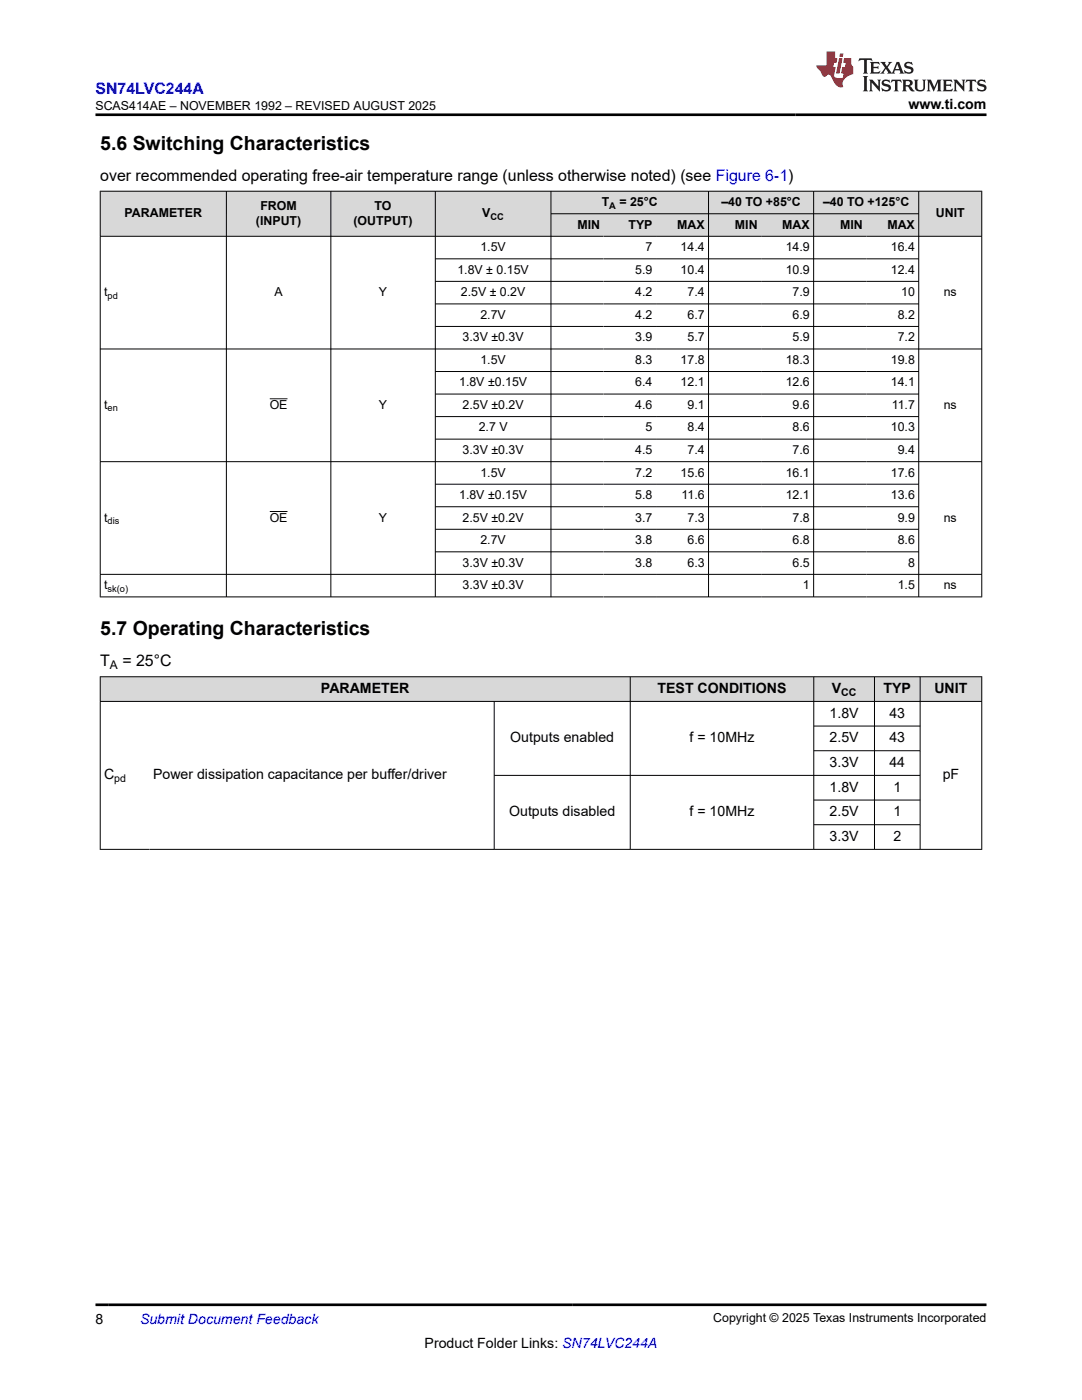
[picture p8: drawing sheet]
<svg xmlns="http://www.w3.org/2000/svg" width="216mm" height="279mm" viewBox="0 0 216 279" stroke-linecap="round" stroke-linejoin="round" font-family="sans-serif">
<g fill="#d8d8d8">
<path d="M20 38.2h175.9v4.5h-175.9z" fill-rule="evenodd"/>
<path d="M20.1 38.2h25v8.9h-25z" fill-rule="evenodd"/>
<path d="M45.2 38.2h20.8v8.9h-20.8z" fill-rule="evenodd"/>
<path d="M66.1 38.2h20.7v8.9h-20.7z" fill-rule="evenodd"/>
<path d="M86.9 38.2h23v8.9h-23z" fill-rule="evenodd"/>
<path d="M110 38.2h31.3v4.4h-31.3z" fill-rule="evenodd"/>
<path d="M141.4 38.2h20.9v4.4h-20.9z" fill-rule="evenodd"/>
<path d="M162.4 38.2h20.9v4.4h-20.9z" fill-rule="evenodd"/>
<path d="M183.4 38.2h12.4v8.9h-12.4z" fill-rule="evenodd"/>
<path d="M110 42.7h10.4v4.4h-10.4z" fill-rule="evenodd"/>
<path d="M120.4 42.7h10.5v4.4h-10.5z" fill-rule="evenodd"/>
<path d="M130.9 42.7h10.4v4.4h-10.4z" fill-rule="evenodd"/>
<path d="M141.4 42.7h10.5v4.4h-10.5z" fill-rule="evenodd"/>
<path d="M151.9 42.7h10.4v4.4h-10.4z" fill-rule="evenodd"/>
<path d="M162.4 42.7h10.5v4.4h-10.5z" fill-rule="evenodd"/>
<path d="M172.9 42.7h10.4v4.4h-10.4z" fill-rule="evenodd"/>
</g>
<g fill="none" stroke="#000" stroke-width=".2">
<path d="M19.9 38.2h176.1M20 38.1v81.1M45.2 38.1v81.1M66 38.1v81.1M86.9 38.1v81.1M109.9 38.1v81.1M141.4 38.1v81.1M162.4 38.1v81.1M183.3 38.1v81.1M195.9 38.1v81.1M19.9 47.2h176.1M86.9 51.7h96.5"/>
<path d="M86.9 56.2h96.5M109.9 42.7h73.5M19.9 69.6h176.1M53.8 79.6h3.6M86.9 60.7h96.5M86.9 65.1h96.5M86.9 74.1h96.5M86.9 78.6h96.5M19.9 92.1h176.1M86.9 83.1h96.5M86.9 87.6h96.5M86.9 96.6h96.5"/>
<path d="M19.9 114.6h176.1M19.9 119.1h176.1M53.8 102.1h3.6M86.9 101.1h96.5M86.9 105.6h96.5M86.9 110.1h96.5"/>
</g>
<g fill="#d8d8d8">
<path d="M20 135.1h175.9v4.9h-175.9z" fill-rule="evenodd"/>
<path d="M20.1 135.1h105.6v4.8h-105.6z" fill-rule="evenodd"/>
<path d="M125.8 135.1h36.5v4.8h-36.5z" fill-rule="evenodd"/>
<path d="M162.4 135.1h12v4.8h-12z" fill-rule="evenodd"/>
<path d="M174.6 135.1h8.9v4.8h-8.9z" fill-rule="evenodd"/>
<path d="M183.7 135.1h12.1v4.8h-12.1z" fill-rule="evenodd"/>
</g>
<g fill="none" stroke="#000" stroke-width=".2">
<path d="M19.9 135.1h176.1M19.9 140h176.1M20 135v34.6M98.6 140v29.6M125.8 135v34.6M162.4 135v34.6M174.5 135v34.6M183.6 135v34.6M195.9 135v34.6M98.6 154.7h85.1M162.4 144.9h21.3M162.4 149.8h21.3"/>
<path d="M162.4 159.7h21.3M19.9 169.5h176.1M162.4 164.6h21.3"/>
</g>
<path d="M171.5 11.6l-.2 .6 .5-.2h.6v.1v2.2l-.2 .4h1l-.2-.4v-2.2v-.1h.5l.6 .2-.2-.6zM173.6 12.4l.2 .3v1.6l-.2 .4h1.9l.1-.6a1.08 1.08 0 0 1-1.3 .2v-.7h.6l.4 .2v-.7l-.4 .2h-.6v-.5l.2-.2a1 1 0 0 1 1 .3l-.1-.5zM175.7 12.4l.9 1.1-1 1.2h.9l-.2-.2 .5-.8 .4 .8-.2 .2h1.6l-.2-.2 .2-.5h.9l.1 .5-.1 .2h.9l-.2-.4-.8-1.9h-.5l-.9 2.1-.9-1.1 .9-1h-.8l.2 .2-.4 .6-.4-.6 .2-.2zM179 12.8l.4 1h-.7zM180.7 12.5a.65 .65 0 0 0-.2 .7 .65 .65 0 0 0 .6 .5l.6 .1 .1 .3a.79 .79 0 0 1-.7 .4 .79 .79 0 0 1-.7-.5l.1 .7 .2-.1a.93 .93 0 0 0 1.1 0 .93 .93 0 0 0 .4-.9 1.46 1.46 0 0 0-1.2-.6l-.1-.3a1.09 1.09 0 0 1 1.2 .2l-.2-.6-.1 .1-.5-.2zM172.2 15.2l.2 .4v2.2l-.2 .4h1l-.2-.4v-2.2l.2-.4zM173.4 15.9l.2 .4v1.5l-.2 .4h.8l-.3-.4 .1-1.3 1.6 1.8v-2l.2-.4h-.7l.1 .2 .1 1.1-1.2-1.3zM176.2 16a.65 .65 0 0 0-.2 .8 .65 .65 0 0 0 .6 .4l.6 .2 .1 .2a.79 .79 0 0 1-.7 .4 .79 .79 0 0 1-.7-.5l.1 .7 .2-.1a.93 .93 0 0 0 1.1 .1 .93 .93 0 0 0 .4-1 1.46 1.46 0 0 0-1.2-.5l-.1-.4a1.09 1.09 0 0 1 1.2 .2l-.1-.6-.2 .1-.5-.1zM177.9 15.9l-.1 .6a.63 .63 0 0 1 .8-.3v1.6l-.3 .4h1l-.2-.4v-1.6a.66 .66 0 0 1 .8 .3l-.1-.6zM180 15.9l.2 .4v1.5l-.2 .4h1l-.2-.2-.1-.7h.5l.1 .2a.79 .79 0 0 0 1.2 .6l-1-.9a.61 .61 0 0 0 .6-.6 .61 .61 0 0 0-.5-.7zM180.8 16.2h.1a.47 .47 0 0 1 .5 .1 .47 .47 0 0 1 .1 .5l-.1 .1-.7 .1zM182.3 15.9l.2 .2a2.27 2.27 0 0 0 .4 2 1.04 1.04 0 0 0 1.7-.7v-1.3l.2-.2h-.8l.2 .4v1.1a.6 .6 0 0 1-.6 .6 .6 .6 0 0 1-.6-.6v-1.1l.3-.4zM184.9 15.9l.2 .4v1.5l-.2 .4h.8l-.3-.4v-1.4l.9 1.9 .9-1.9v1.4l-.3 .4h1l-.2-.4v-1.5l.2-.4h-.8l-.7 1.5-.6-1.5zM188.1 15.9l.2 .4v1.5l-.2 .4h1.9l.1-.6a1.09 1.09 0 0 1-1.3 .2v-.7h.6l.4 .2v-.6l-.4 .2h-.6v-.6l.2-.1a1.01 1.01 0 0 1 1 .3l-.1-.6zM190.2 15.9l.3 .4v1.5l-.3 .4h.8l-.2-.4v-1.3l1.6 1.8v-2l.2-.4h-.7l.2 .2v1.1l-1.2-1.3zM192.8 15.9l-.1 .6a.63 .63 0 0 1 .8-.3v1.6l-.3 .4h1l-.2-.4v-1.6a.66 .66 0 0 1 .8 .3l-.1-.6zM195.2 16a.65 .65 0 0 0-.2 .8 .65 .65 0 0 0 .6 .4l.6 .2 .2 .2a.79 .79 0 0 1-.7 .4 .79 .79 0 0 1-.7-.5l.1 .7 .2-.1a.93 .93 0 0 0 1 .1 .93 .93 0 0 0 .5-1 1.46 1.46 0 0 0-1.3-.5v-.4a1.09 1.09 0 0 1 1.2 .2l-.2-.6-.2 .1-.5-.1z" fill="#231f20"/>
<path d="M164.9 10.3v2.7h-2l.1 .4 .8 1a.95 .95 0 0 0 1 .9 .59 .59 0 0 1 .5-.4 .59 .59 0 0 1 .5 .3l.4 .8a1.59 1.59 0 0 0 2.1 1.4 1.61 1.61 0 0 1 1-2.3l1-.3-.1-1.5a1.59 1.59 0 0 1-.3-1.7h-1.5l-.2 .9h.6l-.2 .9h-.5l-.2 .9v.3l.4 .1-.1 .9h-.7a.73 .73 0 0 1-1-.7l.3-1.5h-.5l.1-.9h.5l.2-.9h-.5v-1.3zM167.4 11.6l-.6 3.1h.7l.6-3.1zM167.6 10.7l-.1 .6h.7l.1-.6z" fill="#ed1c24"/>
<path d="M19.1 22.9h177.8M19.1 260.4h177.8" fill="none" stroke="#000" stroke-width=".53"/>
<g font-size="3.9">
<text x="20" y="29.9">5.6 Switching Characteristics</text>
<text x="20" y="126.8">5.7 Operating Characteristics</text>
</g>
<text font-size="3.2" fill="#00f" x="19.1" y="18.7">SN74LVC244A</text>
<g font-size="3.2">
<text x="20" y="36.1">over recommended operating free-air temperature range (unless otherwise noted) (see Figure 6-1)</text>
<text x="20" y="133">T</text>
<text x="24.4" y="133">= 25°C</text>
</g>
<g font-size="2.8">
<text x="181.3" y="21.8">www.ti.com</text>
<text x="64" y="138.3">PARAMETER</text>
<text x="131.2" y="138.3">TEST CONDITIONS</text>
<text x="165.5" y="143.3">1.8V</text>
<text x="166" y="138.3">V</text>
<text x="176.3" y="138.3">TYP</text>
<text x="177.5" y="143.3">43</text>
<text x="186.5" y="138.3">UNIT</text>
<text x="101.8" y="148.2">Outputs enabled</text>
<text x="137.6" y="148.2">f = 10MHz</text>
<text x="165.5" y="148.2">2.5V</text>
<text x="177.5" y="148.2">43</text>
<text x="20.8" y="155.6">C</text>
<text x="30.5" y="155.6">Power dissipation capacitance per buffer/driver</text>
<text x="165.5" y="153.1">3.3V</text>
<text x="177.5" y="153.1">44</text>
<text x="188.1" y="155.6">pF</text>
<text x="165.5" y="158">1.8V</text>
<text x="178.3" y="158">1</text>
<text x="101.6" y="162.9">Outputs disabled</text>
<text x="137.6" y="162.9">f = 10MHz</text>
<text x="165.5" y="162.9">2.5V</text>
<text x="165.5" y="167.9">3.3V</text>
<text x="178.3" y="162.9">1</text>
<text x="178.3" y="167.9">2</text>
<text x="19.1" y="264.2">8</text>
<text x="84.7" y="269">Product Folder Links: SN74LVC244A</text>
</g>
<text font-size="2.8" fill="#00f" x="27.9" y="264.2">Submit Document Feedback</text>
<g font-size="2.5">
<text x="19" y="21.9">SCAS414AE – NOVEMBER 1992 – REVISED AUGUST 2025</text>
<text x="52" y="41.9">FROM</text>
<text x="74.7" y="41.9">TO</text>
<text x="120.1" y="41.1">T</text>
<text x="123.6" y="41.1">= 25°C</text>
<text x="143.9" y="41.1">–40 TO +85°C</text>
<text x="164.2" y="41.1">–40 TO +125°C</text>
<text x="24.9" y="43.4">PARAMETER</text>
<text x="51.1" y="44.9">(INPUT)</text>
<text x="70.5" y="44.9">(OUTPUT)</text>
<text x="96.2" y="43.4">V</text>
<text x="115.2" y="45.6">MIN</text>
<text x="125.4" y="45.6">TYP</text>
<text x="135.1" y="45.6">MAX</text>
<text x="146.6" y="45.6">MIN</text>
<text x="156.1" y="45.6">MAX</text>
<text x="167.6" y="45.6">MIN</text>
<text x="177.1" y="45.6">MAX</text>
<text x="186.7" y="43.4">UNIT</text>
<text x="95.9" y="50.1">1.5V</text>
<text x="128.8" y="50.1">7</text>
<text x="135.8" y="50.1">14.4</text>
<text x="156.8" y="50.1">14.9</text>
<text x="177.7" y="50.1">16.4</text>
<text x="20.8" y="59.1">t</text>
<text x="54.8" y="59.1">A</text>
<text x="75.6" y="59.1">Y</text>
<text x="91.3" y="54.6">1.8V ± 0.15V</text>
<text x="92" y="59.1">2.5V ± 0.2V</text>
<text x="126.8" y="54.6">5.9</text>
<text x="126.8" y="59.1">4.2</text>
<text x="135.8" y="54.6">10.4</text>
<text x="137.2" y="59.1">7.4</text>
<text x="156.8" y="54.6">10.9</text>
<text x="158.2" y="59.1">7.9</text>
<text x="177.7" y="54.6">12.4</text>
<text x="179.8" y="59.1">10</text>
<text x="188.3" y="59.1">ns</text>
<text x="95.9" y="63.6">2.7V</text>
<text x="126.8" y="63.6">4.2</text>
<text x="137.2" y="63.6">6.7</text>
<text x="158.2" y="63.6">6.9</text>
<text x="179.1" y="63.6">8.2</text>
<text x="92.3" y="68.1">3.3V ±0.3V</text>
<text x="126.8" y="68.1">3.9</text>
<text x="137.2" y="68.1">5.7</text>
<text x="158.2" y="68.1">5.9</text>
<text x="179.1" y="68.1">7.2</text>
<text x="91.6" y="77.1">1.8V ±0.15V</text>
<text x="95.9" y="72.6">1.5V</text>
<text x="126.8" y="72.6">8.3</text>
<text x="126.8" y="77.1">6.4</text>
<text x="135.8" y="72.6">17.8</text>
<text x="135.8" y="77.1">12.1</text>
<text x="156.8" y="72.6">18.3</text>
<text x="156.8" y="77.1">12.6</text>
<text x="177.7" y="72.6">19.8</text>
<text x="177.7" y="77.1">14.1</text>
<text x="20.8" y="81.6">t</text>
<text x="53.8" y="81.6">OE</text>
<text x="75.6" y="81.6">Y</text>
<text x="92.3" y="81.6">2.5V ±0.2V</text>
<text x="126.8" y="81.6">4.6</text>
<text x="137.2" y="81.6">9.1</text>
<text x="158.2" y="81.6">9.6</text>
<text x="177.9" y="81.6">11.7</text>
<text x="188.3" y="81.6">ns</text>
<text x="95.5" y="86.1">2.7 V</text>
<text x="128.8" y="86.1">5</text>
<text x="137.2" y="86.1">8.4</text>
<text x="158.2" y="86.1">8.6</text>
<text x="177.7" y="86.1">10.3</text>
<text x="92.3" y="90.6">3.3V ±0.3V</text>
<text x="95.9" y="95.1">1.5V</text>
<text x="126.8" y="90.6">4.5</text>
<text x="126.8" y="95.1">7.2</text>
<text x="135.8" y="95.1">15.6</text>
<text x="137.2" y="90.6">7.4</text>
<text x="156.8" y="95.1">16.1</text>
<text x="158.2" y="90.6">7.6</text>
<text x="177.7" y="95.1">17.6</text>
<text x="179.1" y="90.6">9.4</text>
<text x="91.6" y="99.6">1.8V ±0.15V</text>
<text x="126.8" y="99.6">5.8</text>
<text x="136" y="99.6">11.6</text>
<text x="156.8" y="99.6">12.1</text>
<text x="177.7" y="99.6">13.6</text>
<text x="20.8" y="104.1">t</text>
<text x="53.8" y="104.1">OE</text>
<text x="75.6" y="104.1">Y</text>
<text x="92.3" y="104.1">2.5V ±0.2V</text>
<text x="126.8" y="104.1">3.7</text>
<text x="137.2" y="104.1">7.3</text>
<text x="158.2" y="104.1">7.8</text>
<text x="179.1" y="104.1">9.9</text>
<text x="188.3" y="104.1">ns</text>
<text x="92.3" y="113.1">3.3V ±0.3V</text>
<text x="95.9" y="108.6">2.7V</text>
<text x="126.8" y="108.6">3.8</text>
<text x="126.8" y="113.1">3.8</text>
<text x="137.2" y="108.6">6.6</text>
<text x="137.2" y="113.1">6.3</text>
<text x="158.2" y="108.6">6.8</text>
<text x="158.2" y="113.1">6.5</text>
<text x="179.1" y="108.6">8.6</text>
<text x="181.2" y="113.1">8</text>
<text x="20.8" y="117.6">t</text>
<text x="92.3" y="117.6">3.3V ±0.3V</text>
<text x="160.2" y="117.6">1</text>
<text x="179.1" y="117.6">1.5</text>
<text x="188.3" y="117.6">ns</text>
<text x="142.3" y="263.9">Copyright © 2025 Texas Instruments Incorporated</text>
</g>
<text font-size="2.4" x="21.9" y="133.6">A</text>
<g font-size="2.1">
<text x="167.8" y="138.9">CC</text>
<text x="22.8" y="156.1">pd</text>
</g>
<g font-size="1.9">
<text x="121.6" y="41.6">A</text>
<text x="97.9" y="43.9">CC</text>
<text x="21.5" y="59.6">pd</text>
<text x="21.5" y="82.1">en</text>
<text x="21.5" y="104.6">dis</text>
<text x="21.5" y="118.1">sk(o)</text>
</g>
</svg>
